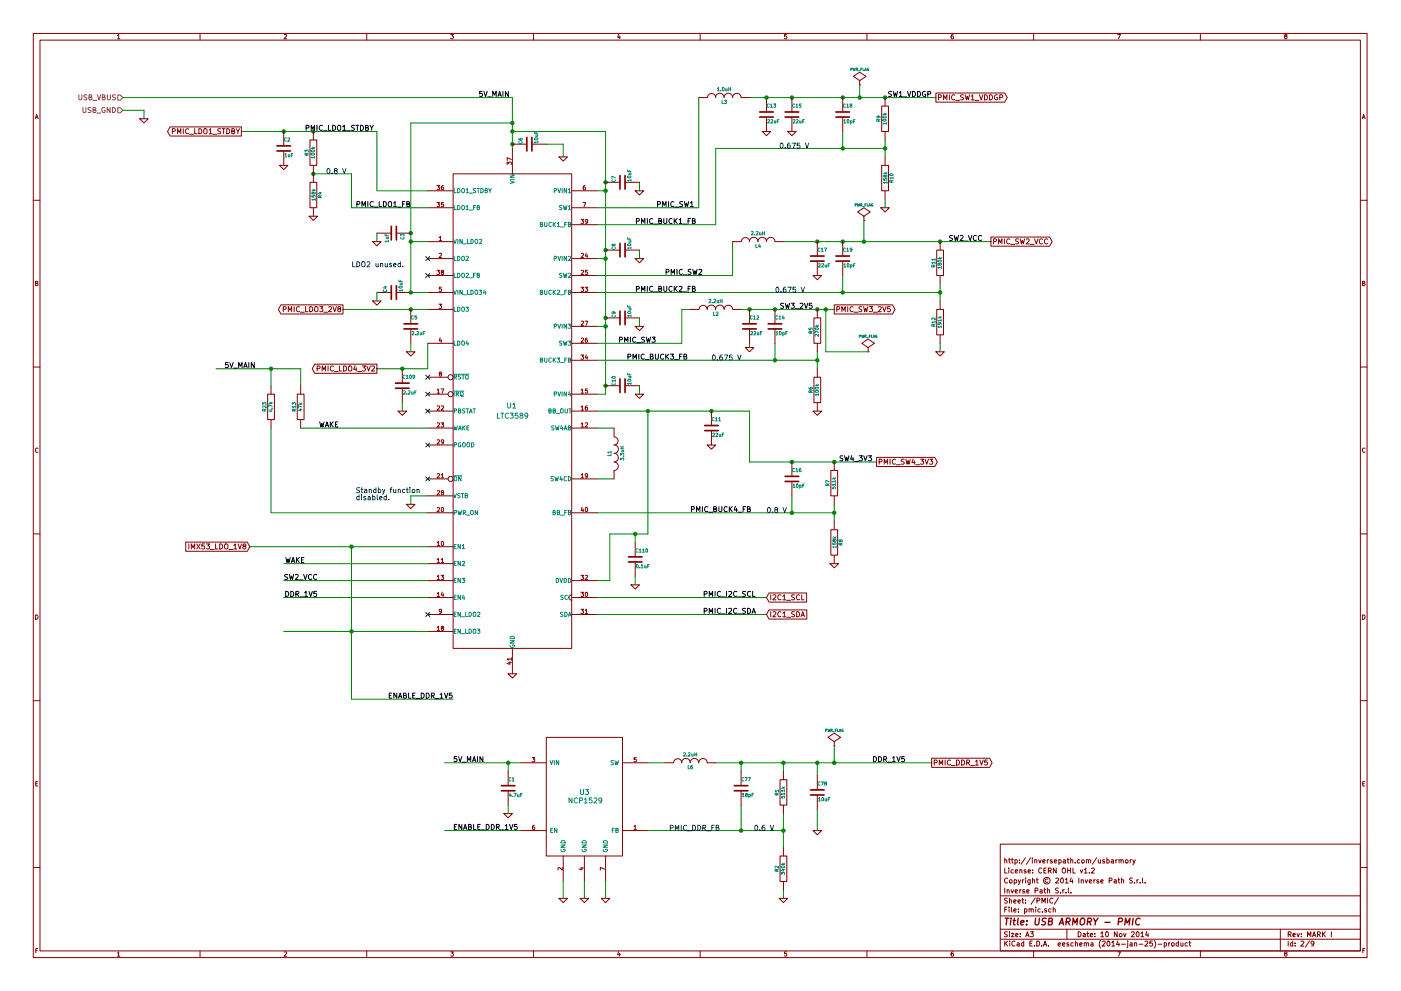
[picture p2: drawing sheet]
EESchema Schematic File Version 2
LIBS:power
LIBS:device
LIBS:transistors
LIBS:conn
LIBS:linear
LIBS:regul
LIBS:74xx
LIBS:cmos4000
LIBS:adc-dac
LIBS:memory
LIBS:xilinx
LIBS:special
LIBS:microcontrollers
LIBS:dsp
LIBS:microchip
LIBS:analog_switches
LIBS:motorola
LIBS:texas
LIBS:intel
LIBS:audio
LIBS:interface
LIBS:digital-audio
LIBS:philips
LIBS:display
LIBS:cypress
LIBS:siliconi
LIBS:opto
LIBS:atmel
LIBS:contrib
LIBS:valves
LIBS:armory
LIBS:armory-cache
EELAYER 24 0
EELAYER END
$Descr A3 16535 11693
encoding utf-8
Sheet 2 9
Title "USB ARMORY - PMIC"
Date "10 Nov 2014"
Rev "MARK I"
Comp "Inverse Path S.r.l."
Comment1 "Copyright © 2014 Inverse Path S.r.l."
Comment2 "License: CERN OHL v1.2"
Comment3 "http://inversepath.com/usbarmory"
Comment4 ""
$EndDescr
$Comp
L C C13
U 1 1
P 9050 1350
F 0 "C13" H 9050 1450 40  0000 L CNN
F 1 "22uF" H 9056 1265 40  0000 L CNN
F 2 "SM0603" H 9088 1200 30  0001 C CNN
F 3 "~" H 9050 1350 60  0000 C CNN
F 4 "X5R, 6.3V, 20%" H 9050 1350 60  0001 C CNN "Desc"
F 5 "TDK" H 9050 1350 60  0001 C CNN "Mfg"
F 6 "C1608X5R0J226M080AC" H 9050 1350 60  0001 C CNN "Mfg PN"
F 7 "Farnell" H 9050 1350 60  0001 C CNN "Supplier"
F 8 "2354099" H 9050 1350 60  0001 C CNN "Supplier PN"
	1    9050 1350
	1    0    0    -1  
$EndComp
$Comp
L R R10
U 1 1
P 10450 2100
F 0 "R10" V 10530 2100 40  0000 C CNN
F 1 "158k" V 10457 2101 40  0000 C CNN
F 2 "SM0201" V 10380 2100 30  0001 C CNN
F 3 "~" H 10450 2100 30  0000 C CNN
F 4 "Vishay Draloric" V 10450 2100 60  0001 C CNN "Mfg"
F 5 "CRCW0201158KFNED" V 10450 2100 60  0001 C CNN "Mfg PN"
F 6 "1%, 50mW" V 10450 2100 60  0001 C CNN "Desc"
F 7 "Farnell" V 10450 2100 60  0001 C CNN "Supplier"
F 8 "2140341" V 10450 2100 60  0001 C CNN "Supplier PN"
	1    10450 2100
	1    0    0    -1  
$EndComp
$Comp
L C C4
U 1 1
P 4650 3450
F 0 "C4" H 4650 3550 40  0000 L CNN
F 1 "10uF" H 4656 3365 40  0000 L CNN
F 2 "SM0603" H 4688 3300 30  0001 C CNN
F 3 "~" H 4650 3450 60  0000 C CNN
F 4 "TDK" H 4650 3450 60  0001 C CNN "Mfg"
F 5 "C1608X5R1A106K080AC" H 4650 3450 60  0001 C CNN "Mfg PN"
F 6 "X5R, 10V, 10%" H 4650 3450 60  0001 C CNN "Desc"
F 7 "Farnell" H 4650 3450 60  0001 C CNN "Supplier"
F 8 "2211164" H 4650 3450 60  0001 C CNN "Supplier PN"
	1    4650 3450
	0    -1   -1   0   
$EndComp
$Comp
L LTC3589 U1
U 1 1
P 6050 4850
F 0 "U1" H 6040 4910 60  0000 C CNN
F 1 "LTC3589" H 6050 4790 60  0000 C CNN
F 2 "ltc3589-QFN40" H 6050 5000 60  0001 C CNN
F 3 "~" H 6050 5000 60  0000 C CNN
F 4 "Linear" H 6050 4850 60  0001 C CNN "Mfg"
F 5 "LTC3589EUJ-2#PBF" H 6050 4850 60  0001 C CNN "Mfg PN"
F 6 "-" H 6050 4850 60  0001 C CNN "Desc"
F 7 "Farnell" H 6050 4850 60  0001 C CNN "Supplier"
F 8 "2097950" H 6050 4850 60  0001 C CNN "Supplier PN"
	1    6050 4850
	1    0    0    -1  
$EndComp
$Comp
L GND #PWR01
U 1 1
P 6650 1850
F 0 "#PWR01" H 6650 1850 30  0001 C CNN
F 1 "GND" H 6650 1780 30  0001 C CNN
F 2 "" H 6650 1850 60  0000 C CNN
F 3 "" H 6650 1850 60  0000 C CNN
	1    6650 1850
	1    0    0    -1  
$EndComp
$Comp
L GND #PWR02
U 1 1
P 7550 2250
F 0 "#PWR02" H 7550 2250 30  0001 C CNN
F 1 "GND" H 7550 2180 30  0001 C CNN
F 2 "" H 7550 2250 60  0000 C CNN
F 3 "" H 7550 2250 60  0000 C CNN
	1    7550 2250
	1    0    0    -1  
$EndComp
$Comp
L GND #PWR03
U 1 1
P 9050 1550
F 0 "#PWR03" H 9050 1550 30  0001 C CNN
F 1 "GND" H 9050 1480 30  0001 C CNN
F 2 "" H 9050 1550 60  0000 C CNN
F 3 "" H 9050 1550 60  0000 C CNN
	1    9050 1550
	1    0    0    -1  
$EndComp
$Comp
L GND #PWR04
U 1 1
P 9350 1550
F 0 "#PWR04" H 9350 1550 30  0001 C CNN
F 1 "GND" H 9350 1480 30  0001 C CNN
F 2 "" H 9350 1550 60  0000 C CNN
F 3 "" H 9350 1550 60  0000 C CNN
	1    9350 1550
	1    0    0    -1  
$EndComp
$Comp
L GND #PWR05
U 1 1
P 10450 2450
F 0 "#PWR05" H 10450 2450 30  0001 C CNN
F 1 "GND" H 10450 2380 30  0001 C CNN
F 2 "" H 10450 2450 60  0000 C CNN
F 3 "" H 10450 2450 60  0000 C CNN
	1    10450 2450
	1    0    0    -1  
$EndComp
$Comp
L GND #PWR06
U 1 1
P 3700 2550
F 0 "#PWR06" H 3700 2550 30  0001 C CNN
F 1 "GND" H 3700 2480 30  0001 C CNN
F 2 "" H 3700 2550 60  0000 C CNN
F 3 "" H 3700 2550 60  0000 C CNN
	1    3700 2550
	1    0    0    -1  
$EndComp
$Comp
L GND #PWR07
U 1 1
P 3350 1950
F 0 "#PWR07" H 3350 1950 30  0001 C CNN
F 1 "GND" H 3350 1880 30  0001 C CNN
F 2 "" H 3350 1950 60  0000 C CNN
F 3 "" H 3350 1950 60  0000 C CNN
	1    3350 1950
	1    0    0    -1  
$EndComp
$Comp
L GND #PWR08
U 1 1
P 4450 2850
F 0 "#PWR08" H 4450 2850 30  0001 C CNN
F 1 "GND" H 4450 2780 30  0001 C CNN
F 2 "" H 4450 2850 60  0000 C CNN
F 3 "" H 4450 2850 60  0000 C CNN
	1    4450 2850
	1    0    0    -1  
$EndComp
$Comp
L GND #PWR09
U 1 1
P 4450 3550
F 0 "#PWR09" H 4450 3550 30  0001 C CNN
F 1 "GND" H 4450 3480 30  0001 C CNN
F 2 "" H 4450 3550 60  0000 C CNN
F 3 "" H 4450 3550 60  0000 C CNN
	1    4450 3550
	1    0    0    -1  
$EndComp
$Comp
L GND #PWR010
U 1 1
P 6050 7950
F 0 "#PWR010" H 6050 7950 30  0001 C CNN
F 1 "GND" H 6050 7880 30  0001 C CNN
F 2 "" H 6050 7950 60  0000 C CNN
F 3 "" H 6050 7950 60  0000 C CNN
	1    6050 7950
	1    0    0    -1  
$EndComp
$Comp
L GND #PWR011
U 1 1
P 9850 6650
F 0 "#PWR011" H 9850 6650 30  0001 C CNN
F 1 "GND" H 9850 6580 30  0001 C CNN
F 2 "" H 9850 6650 60  0000 C CNN
F 3 "" H 9850 6650 60  0000 C CNN
	1    9850 6650
	1    0    0    -1  
$EndComp
$Comp
L GND #PWR012
U 1 1
P 8400 5250
F 0 "#PWR012" H 8400 5250 30  0001 C CNN
F 1 "GND" H 8400 5180 30  0001 C CNN
F 2 "" H 8400 5250 60  0000 C CNN
F 3 "" H 8400 5250 60  0000 C CNN
	1    8400 5250
	1    0    0    -1  
$EndComp
$Comp
L GND #PWR013
U 1 1
P 7550 4650
F 0 "#PWR013" H 7550 4650 30  0001 C CNN
F 1 "GND" H 7550 4580 30  0001 C CNN
F 2 "" H 7550 4650 60  0000 C CNN
F 3 "" H 7550 4650 60  0000 C CNN
	1    7550 4650
	1    0    0    -1  
$EndComp
$Comp
L GND #PWR014
U 1 1
P 9650 4850
F 0 "#PWR014" H 9650 4850 30  0001 C CNN
F 1 "GND" H 9650 4780 30  0001 C CNN
F 2 "" H 9650 4850 60  0000 C CNN
F 3 "" H 9650 4850 60  0000 C CNN
	1    9650 4850
	1    0    0    -1  
$EndComp
$Comp
L GND #PWR015
U 1 1
P 11100 4150
F 0 "#PWR015" H 11100 4150 30  0001 C CNN
F 1 "GND" H 11100 4080 30  0001 C CNN
F 2 "" H 11100 4150 60  0000 C CNN
F 3 "" H 11100 4150 60  0000 C CNN
	1    11100 4150
	1    0    0    -1  
$EndComp
$Comp
L GND #PWR016
U 1 1
P 8850 4100
F 0 "#PWR016" H 8850 4100 30  0001 C CNN
F 1 "GND" H 8850 4030 30  0001 C CNN
F 2 "" H 8850 4100 60  0000 C CNN
F 3 "" H 8850 4100 60  0000 C CNN
	1    8850 4100
	1    0    0    -1  
$EndComp
$Comp
L GND #PWR017
U 1 1
P 9650 3250
F 0 "#PWR017" H 9650 3250 30  0001 C CNN
F 1 "GND" H 9650 3180 30  0001 C CNN
F 2 "" H 9650 3250 60  0000 C CNN
F 3 "" H 9650 3250 60  0000 C CNN
	1    9650 3250
	1    0    0    -1  
$EndComp
$Comp
L GND #PWR018
U 1 1
P 7550 3050
F 0 "#PWR018" H 7550 3050 30  0001 C CNN
F 1 "GND" H 7550 2980 30  0001 C CNN
F 2 "" H 7550 3050 60  0000 C CNN
F 3 "" H 7550 3050 60  0000 C CNN
	1    7550 3050
	1    0    0    -1  
$EndComp
$Comp
L GND #PWR019
U 1 1
P 7550 3850
F 0 "#PWR019" H 7550 3850 30  0001 C CNN
F 1 "GND" H 7550 3780 30  0001 C CNN
F 2 "" H 7550 3850 60  0000 C CNN
F 3 "" H 7550 3850 60  0000 C CNN
	1    7550 3850
	1    0    0    -1  
$EndComp
$Comp
L GND #PWR020
U 1 1
P 4850 4150
F 0 "#PWR020" H 4850 4150 30  0001 C CNN
F 1 "GND" H 4850 4080 30  0001 C CNN
F 2 "" H 4850 4150 60  0000 C CNN
F 3 "" H 4850 4150 60  0000 C CNN
	1    4850 4150
	1    0    0    -1  
$EndComp
Wire Wire Line
	8850 1150 11050 1150
Connection ~ 9050 1150
Connection ~ 9350 1150
Connection ~ 9950 1150
Wire Wire Line
	10450 1650 10450 1850
Connection ~ 10450 1750
Wire Wire Line
	9950 1550 9950 1750
Connection ~ 9950 1750
Wire Wire Line
	7550 2150 7550 2250
Wire Wire Line
	7150 2250 7050 2250
Wire Wire Line
	7550 2950 7550 3050
Wire Wire Line
	7550 3750 7550 3850
Wire Wire Line
	8250 2450 7050 2450
Wire Wire Line
	8250 1150 8250 2450
Connection ~ 7150 2250
Connection ~ 9950 2850
Wire Wire Line
	9950 3250 9950 3450
Connection ~ 9950 3450
Connection ~ 9650 2850
Wire Wire Line
	9250 2850 11700 2850
Wire Wire Line
	7050 3450 11100 3450
Wire Wire Line
	7050 3250 8650 3250
Connection ~ 9150 3650
Wire Wire Line
	9150 4050 9150 4250
Connection ~ 9150 4250
Connection ~ 8850 3650
Wire Wire Line
	9650 4150 9650 4350
Connection ~ 9650 4250
Wire Wire Line
	7050 4250 9650 4250
Wire Wire Line
	7050 4050 8050 4050
Wire Wire Line
	8050 4050 8050 3650
Wire Wire Line
	7550 4550 7550 4650
Wire Wire Line
	7150 4650 7050 4650
Connection ~ 9350 5450
Wire Wire Line
	9350 5850 9350 6050
Connection ~ 9350 6050
Wire Wire Line
	9850 5950 9850 6150
Connection ~ 9850 6050
Wire Wire Line
	8850 5450 10350 5450
Wire Wire Line
	7050 6050 9850 6050
Wire Wire Line
	7050 4850 8850 4850
Wire Wire Line
	8850 4850 8850 5450
Connection ~ 8400 4850
Connection ~ 10450 1150
Wire Wire Line
	3700 2050 4150 2050
Wire Wire Line
	4150 2050 4150 2450
Wire Wire Line
	4150 2450 5050 2450
Connection ~ 3700 2050
Wire Wire Line
	2850 1550 4450 1550
Wire Wire Line
	4450 1550 4450 2250
Wire Wire Line
	4450 2250 5050 2250
Connection ~ 3700 1550
Connection ~ 3350 1550
Wire Wire Line
	4450 2750 4450 2850
Wire Wire Line
	4450 3450 4450 3550
Wire Wire Line
	4850 3450 5050 3450
Wire Wire Line
	4050 3650 5050 3650
Wire Wire Line
	7050 2650 8450 2650
Wire Wire Line
	8450 2650 8450 1750
Wire Wire Line
	8450 1750 10450 1750
Wire Wire Line
	10450 2350 10450 2450
Connection ~ 11100 2850
Wire Wire Line
	11100 4050 11100 4150
Connection ~ 9650 3650
Connection ~ 9850 5450
Connection ~ 4850 3650
Wire Wire Line
	4850 1450 4850 3450
Connection ~ 4850 3450
Wire Wire Line
	3550 5050 5050 5050
Wire Wire Line
	3550 4350 3550 4550
Connection ~ 7150 2150
Connection ~ 7150 2950
Connection ~ 7150 3750
Connection ~ 7150 4550
Wire Wire Line
	4850 1450 6050 1450
Connection ~ 6050 1450
Wire Wire Line
	6050 1550 7150 1550
Connection ~ 6050 1550
Connection ~ 4850 2750
Wire Wire Line
	5050 4050 5050 4350
Wire Wire Line
	5050 4350 4450 4350
Connection ~ 6050 1700
Wire Wire Line
	8850 4050 8850 4100
Wire Wire Line
	7150 1550 7150 4650
Wire Wire Line
	7050 3850 7150 3850
Connection ~ 7150 3850
Wire Wire Line
	6450 1700 6650 1700
Wire Wire Line
	6650 1700 6650 1850
Wire Wire Line
	6050 1150 6050 1750
Wire Wire Line
	4850 2850 5050 2850
Connection ~ 4850 2850
Connection ~ 7150 3050
Wire Wire Line
	7050 3050 7150 3050
Wire Wire Line
	8050 3650 8150 3650
Wire Wire Line
	8750 3650 9850 3650
Text Label 5650 1150 0    60   ~ 0
5V_MAIN
Wire Wire Line
	2550 4350 3550 4350
Text Label 2650 4350 0    60   ~ 0
5V_MAIN
Wire Wire Line
	7050 5050 7250 5050
Wire Wire Line
	7050 5650 7250 5650
NoConn ~ 5050 4850
$Comp
L GND #PWR021
U 1 1
P 4850 5950
F 0 "#PWR021" H 4850 5950 30  0001 C CNN
F 1 "GND" H 4850 5880 30  0001 C CNN
F 2 "" H 4850 5950 60  0000 C CNN
F 3 "" H 4850 5950 60  0000 C CNN
	1    4850 5950
	1    0    0    -1  
$EndComp
Wire Wire Line
	5050 5850 4850 5850
Wire Wire Line
	4850 5850 4850 5950
NoConn ~ 5050 4650
NoConn ~ 5050 4450
NoConn ~ 5050 5250
Text Label 11600 2850 2    60   ~ 0
SW2_VCC
Text Label 11000 1150 2    60   ~ 0
SW1_VDDGP
Text Label 10300 5450 2    60   ~ 0
SW4_3V3
Text Label 9600 3650 2    60   ~ 0
SW3_2V5
Wire Wire Line
	2950 6450 5050 6450
Wire Wire Line
	3350 6650 5050 6650
Wire Wire Line
	3350 6850 5050 6850
Wire Wire Line
	3350 7050 5050 7050
Wire Wire Line
	3350 7450 5050 7450
Text Label 4000 5050 2    60   ~ 0
WAKE
Text Label 3600 6650 2    60   ~ 0
WAKE
Text Label 3750 6850 2    60   ~ 0
SW2_VCC
Connection ~ 4150 6450
Wire Wire Line
	4150 8250 5350 8250
Text Label 5350 8250 2    60   ~ 0
ENABLE_DDR_1V5
Text Label 3750 7050 2    60   ~ 0
DDR_1V5
Text GLabel 11050 1150 2    60   Output ~ 0
PMIC_SW1_VDDGP
Text GLabel 11700 2850 2    60   Output ~ 0
PMIC_SW2_VCC
Text GLabel 10350 5450 2    60   Output ~ 0
PMIC_SW4_3V3
Text GLabel 9850 3650 2    60   Output ~ 0
PMIC_SW3_2V5
Text GLabel 4050 3650 0    60   Output ~ 0
PMIC_LDO3_2V8
Text GLabel 4450 4350 0    60   Output ~ 0
PMIC_LDO4_3V2
Text GLabel 2850 1550 0    60   Output ~ 0
PMIC_LDO1_STDBY
Text GLabel 2950 6450 0    60   Input ~ 0
IMX53_LDO_1V8
$Comp
L INDUCTOR L3
U 1 1
P 8550 1150
F 0 "L3" V 8500 1150 40  0000 C CNN
F 1 "1.0uH" V 8650 1150 40  0000 C CNN
F 2 "VLS252012ET" H 8550 1150 60  0001 C CNN
F 3 "~" H 8550 1150 60  0000 C CNN
F 4 "TDK" V 8550 1150 60  0001 C CNN "Mfg"
F 5 "VLS252012ET-1R0N" V 8550 1150 60  0001 C CNN "Mfg PN"
F 6 "30%, 2.45A, 0.087 Ohm" V 8550 1150 60  0001 C CNN "Desc"
F 7 "Farnell" V 8550 1150 60  0001 C CNN "Supplier"
F 8 "2364643" V 8550 1150 60  0001 C CNN "Supplier PN"
	1    8550 1150
	0    -1   -1   0   
$EndComp
$Comp
L C C6
U 1 1
P 6250 1700
F 0 "C6" H 6250 1800 40  0000 L CNN
F 1 "10uF" H 6256 1615 40  0000 L CNN
F 2 "SM0603" H 6288 1550 30  0001 C CNN
F 3 "~" H 6250 1700 60  0000 C CNN
F 4 "TDK" H 6250 1700 60  0001 C CNN "Mfg"
F 5 "C1608X5R1A106K080AC" H 6250 1700 60  0001 C CNN "Mfg PN"
F 6 "X5R, 10V, 10%" H 6250 1700 60  0001 C CNN "Desc"
F 7 "Farnell" H 6250 1700 60  0001 C CNN "Supplier"
F 8 "2211164" H 6250 1700 60  0001 C CNN "Supplier PN"
	1    6250 1700
	0    -1   -1   0   
$EndComp
$Comp
L C C7
U 1 1
P 7350 2150
F 0 "C7" H 7350 2250 40  0000 L CNN
F 1 "10uF" H 7356 2065 40  0000 L CNN
F 2 "SM0603" H 7388 2000 30  0001 C CNN
F 3 "~" H 7350 2150 60  0000 C CNN
F 4 "TDK" H 7350 2150 60  0001 C CNN "Mfg"
F 5 "C1608X5R1A106K080AC" H 7350 2150 60  0001 C CNN "Mfg PN"
F 6 "X5R, 10V, 10%" H 7350 2150 60  0001 C CNN "Desc"
F 7 "Farnell" H 7350 2150 60  0001 C CNN "Supplier"
F 8 "2211164" H 7350 2150 60  0001 C CNN "Supplier PN"
	1    7350 2150
	0    -1   -1   0   
$EndComp
$Comp
L C C8
U 1 1
P 7350 2950
F 0 "C8" H 7350 3050 40  0000 L CNN
F 1 "10uF" H 7356 2865 40  0000 L CNN
F 2 "SM0603" H 7388 2800 30  0001 C CNN
F 3 "~" H 7350 2950 60  0000 C CNN
F 4 "TDK" H 7350 2950 60  0001 C CNN "Mfg"
F 5 "C1608X5R1A106K080AC" H 7350 2950 60  0001 C CNN "Mfg PN"
F 6 "X5R, 10V, 10%" H 7350 2950 60  0001 C CNN "Desc"
F 7 "Farnell" H 7350 2950 60  0001 C CNN "Supplier"
F 8 "2211164" H 7350 2950 60  0001 C CNN "Supplier PN"
	1    7350 2950
	0    -1   -1   0   
$EndComp
$Comp
L C C10
U 1 1
P 7350 4550
F 0 "C10" H 7350 4650 40  0000 L CNN
F 1 "10uF" H 7356 4465 40  0000 L CNN
F 2 "SM0603" H 7388 4400 30  0001 C CNN
F 3 "~" H 7350 4550 60  0000 C CNN
F 4 "TDK" H 7350 4550 60  0001 C CNN "Mfg"
F 5 "C1608X5R1A106K080AC" H 7350 4550 60  0001 C CNN "Mfg PN"
F 6 "X5R, 10V, 10%" H 7350 4550 60  0001 C CNN "Desc"
F 7 "Farnell" H 7350 4550 60  0001 C CNN "Supplier"
F 8 "2211164" H 7350 4550 60  0001 C CNN "Supplier PN"
	1    7350 4550
	0    -1   -1   0   
$EndComp
$Comp
L C C9
U 1 1
P 7350 3750
F 0 "C9" H 7350 3850 40  0000 L CNN
F 1 "10uF" H 7356 3665 40  0000 L CNN
F 2 "SM0603" H 7388 3600 30  0001 C CNN
F 3 "~" H 7350 3750 60  0000 C CNN
F 4 "TDK" H 7350 3750 60  0001 C CNN "Mfg"
F 5 "C1608X5R1A106K080AC" H 7350 3750 60  0001 C CNN "Mfg PN"
F 6 "X5R, 10V, 10%" H 7350 3750 60  0001 C CNN "Desc"
F 7 "Farnell" H 7350 3750 60  0001 C CNN "Supplier"
F 8 "2211164" H 7350 3750 60  0001 C CNN "Supplier PN"
	1    7350 3750
	0    -1   -1   0   
$EndComp
$Comp
L C C15
U 1 1
P 9350 1350
F 0 "C15" H 9350 1450 40  0000 L CNN
F 1 "22uF" H 9356 1265 40  0000 L CNN
F 2 "SM0603" H 9388 1200 30  0001 C CNN
F 3 "~" H 9350 1350 60  0000 C CNN
F 4 "X5R, 6.3V, 20%" H 9350 1350 60  0001 C CNN "Desc"
F 5 "TDK" H 9350 1350 60  0001 C CNN "Mfg"
F 6 "C1608X5R0J226M080AC" H 9350 1350 60  0001 C CNN "Mfg PN"
F 7 "Farnell" H 9350 1350 60  0001 C CNN "Supplier"
F 8 "2354099" H 9350 1350 60  0001 C CNN "Supplier PN"
	1    9350 1350
	1    0    0    -1  
$EndComp
$Comp
L C C17
U 1 1
P 9650 3050
F 0 "C17" H 9650 3150 40  0000 L CNN
F 1 "22uF" H 9656 2965 40  0000 L CNN
F 2 "SM0603" H 9688 2900 30  0001 C CNN
F 3 "~" H 9650 3050 60  0000 C CNN
F 4 "X5R, 6.3V, 20%" H 9650 3050 60  0001 C CNN "Desc"
F 5 "TDK" H 9650 3050 60  0001 C CNN "Mfg"
F 6 "C1608X5R0J226M080AC" H 9650 3050 60  0001 C CNN "Mfg PN"
F 7 "Farnell" H 9650 3050 60  0001 C CNN "Supplier"
F 8 "2354099" H 9650 3050 60  0001 C CNN "Supplier PN"
	1    9650 3050
	1    0    0    -1  
$EndComp
$Comp
L C C12
U 1 1
P 8850 3850
F 0 "C12" H 8850 3950 40  0000 L CNN
F 1 "22uF" H 8856 3765 40  0000 L CNN
F 2 "SM0603" H 8888 3700 30  0001 C CNN
F 3 "~" H 8850 3850 60  0000 C CNN
F 4 "X5R, 6.3V, 20%" H 8850 3850 60  0001 C CNN "Desc"
F 5 "TDK" H 8850 3850 60  0001 C CNN "Mfg"
F 6 "C1608X5R0J226M080AC" H 8850 3850 60  0001 C CNN "Mfg PN"
F 7 "Farnell" H 8850 3850 60  0001 C CNN "Supplier"
F 8 "2354099" H 8850 3850 60  0001 C CNN "Supplier PN"
	1    8850 3850
	1    0    0    -1  
$EndComp
$Comp
L C C11
U 1 1
P 8400 5050
F 0 "C11" H 8400 5150 40  0000 L CNN
F 1 "22uF" H 8406 4965 40  0000 L CNN
F 2 "SM0603" H 8438 4900 30  0001 C CNN
F 3 "~" H 8400 5050 60  0000 C CNN
F 4 "X5R, 6.3V, 20%" H 8400 5050 60  0001 C CNN "Desc"
F 5 "TDK" H 8400 5050 60  0001 C CNN "Mfg"
F 6 "C1608X5R0J226M080AC" H 8400 5050 60  0001 C CNN "Mfg PN"
F 7 "Farnell" H 8400 5050 60  0001 C CNN "Supplier"
F 8 "2354099" H 8400 5050 60  0001 C CNN "Supplier PN"
	1    8400 5050
	1    0    0    -1  
$EndComp
$Comp
L C C16
U 1 1
P 9350 5650
F 0 "C16" H 9350 5750 40  0000 L CNN
F 1 "10pF" H 9356 5565 40  0000 L CNN
F 2 "SM0402" H 9388 5500 30  0001 C CNN
F 3 "~" H 9350 5650 60  0000 C CNN
F 4 "AVX" H 9350 5650 60  0001 C CNN "Mfg"
F 5 "04025U100JAT2A" H 9350 5650 60  0001 C CNN "Mfg PN"
F 6 "C0G, 50V, 5%" H 9350 5650 60  0001 C CNN "Desc"
F 7 "Farnell" H 9350 5650 60  0001 C CNN "Supplier"
F 8 "2332535" H 9350 5650 60  0001 C CNN "Supplier PN"
	1    9350 5650
	1    0    0    -1  
$EndComp
$Comp
L R R9
U 1 1
P 10450 1400
F 0 "R9" V 10530 1400 40  0000 C CNN
F 1 "100k" V 10457 1401 40  0000 C CNN
F 2 "SM0201" V 10380 1400 30  0001 C CNN
F 3 "~" H 10450 1400 30  0000 C CNN
F 4 "Vishay Draloric" V 10450 1400 60  0001 C CNN "Mfg"
F 5 "CRCW0201100KFNED" V 10450 1400 60  0001 C CNN "Mfg PN"
F 6 "1%, 50mW" V 10450 1400 60  0001 C CNN "Desc"
F 7 "Farnell" V 10450 1400 60  0001 C CNN "Supplier"
F 8 "2140319" V 10450 1400 60  0001 C CNN "Supplier PN"
	1    10450 1400
	-1   0    0    1   
$EndComp
$Comp
L R R11
U 1 1
P 11100 3100
F 0 "R11" V 11180 3100 40  0000 C CNN
F 1 "180k" V 11107 3101 40  0000 C CNN
F 2 "SM0201" V 11030 3100 30  0001 C CNN
F 3 "~" H 11100 3100 30  0000 C CNN
F 4 "Vishay Draloric" V 11100 3100 60  0001 C CNN "Mfg"
F 5 "CRCW0201180KFNED" V 11100 3100 60  0001 C CNN "Mfg PN"
F 6 "1%, 50mW" V 11100 3100 60  0001 C CNN "Desc"
F 7 "Farnell" V 11100 3100 60  0001 C CNN "Supplier"
F 8 "2140349" V 11100 3100 60  0001 C CNN "Supplier PN"
	1    11100 3100
	-1   0    0    1   
$EndComp
$Comp
L R R7
U 1 1
P 9850 5700
F 0 "R7" V 9930 5700 40  0000 C CNN
F 1 "511k" V 9857 5701 40  0000 C CNN
F 2 "SM0201" V 9780 5700 30  0001 C CNN
F 3 "~" H 9850 5700 30  0000 C CNN
F 4 "Vishay Draloric" V 9850 5700 60  0001 C CNN "Mfg"
F 5 "CRCW0201511KFNED" V 9850 5700 60  0001 C CNN "Mfg PN"
F 6 "1%, 50mW" V 9850 5700 60  0001 C CNN "Desc"
F 7 "Farnell" V 9850 5700 60  0001 C CNN "Supplier"
F 8 "2140409" V 9850 5700 60  0001 C CNN "Supplier PN"
	1    9850 5700
	-1   0    0    1   
$EndComp
$Comp
L R R12
U 1 1
P 11100 3800
F 0 "R12" V 11180 3800 40  0000 C CNN
F 1 "191k" V 11107 3801 40  0000 C CNN
F 2 "SM0201" V 11030 3800 30  0001 C CNN
F 3 "~" H 11100 3800 30  0000 C CNN
F 4 "Vishay Draloric" V 11100 3800 60  0001 C CNN "Mfg"
F 5 "CRCW0201191KFNED" V 11100 3800 60  0001 C CNN "Mfg PN"
F 6 "1%, 50mW" V 11100 3800 60  0001 C CNN "Desc"
F 7 "Farnell" V 11100 3800 60  0001 C CNN "Supplier"
F 8 "2140352" V 11100 3800 60  0001 C CNN "Supplier PN"
	1    11100 3800
	-1   0    0    1   
$EndComp
$Comp
L R R5
U 1 1
P 9650 3900
F 0 "R5" V 9730 3900 40  0000 C CNN
F 1 "270k" V 9657 3901 40  0000 C CNN
F 2 "SM0201" V 9580 3900 30  0001 C CNN
F 3 "~" H 9650 3900 30  0000 C CNN
F 4 "Vishay Draloric" V 9650 3900 60  0001 C CNN "Mfg"
F 5 "CRCW0201270KFNED" V 9650 3900 60  0001 C CNN "Mfg PN"
F 6 "1%, 50mW" V 9650 3900 60  0001 C CNN "Desc"
F 7 "Farnell" V 9650 3900 60  0001 C CNN "Supplier"
F 8 "2140371" V 9650 3900 60  0001 C CNN "Supplier PN"
	1    9650 3900
	-1   0    0    1   
$EndComp
$Comp
L R R6
U 1 1
P 9650 4600
F 0 "R6" V 9730 4600 40  0000 C CNN
F 1 "100k" V 9657 4601 40  0000 C CNN
F 2 "SM0201" V 9580 4600 30  0001 C CNN
F 3 "~" H 9650 4600 30  0000 C CNN
F 4 "Vishay Draloric" V 9650 4600 60  0001 C CNN "Mfg"
F 5 "CRCW0201100KFNED" V 9650 4600 60  0001 C CNN "Mfg PN"
F 6 "1%, 50mW" V 9650 4600 60  0001 C CNN "Desc"
F 7 "Farnell" V 9650 4600 60  0001 C CNN "Supplier"
F 8 "2140319" V 9650 4600 60  0001 C CNN "Supplier PN"
	1    9650 4600
	-1   0    0    1   
$EndComp
$Comp
L R R8
U 1 1
P 9850 6400
F 0 "R8" V 9930 6400 40  0000 C CNN
F 1 "158k" V 9857 6401 40  0000 C CNN
F 2 "SM0201" V 9780 6400 30  0001 C CNN
F 3 "~" H 9850 6400 30  0000 C CNN
F 4 "Vishay Draloric" V 9850 6400 60  0001 C CNN "Mfg"
F 5 "CRCW0201158KFNED" V 9850 6400 60  0001 C CNN "Mfg PN"
F 6 "1%, 50mW" V 9850 6400 60  0001 C CNN "Desc"
F 7 "Farnell" V 9850 6400 60  0001 C CNN "Supplier"
F 8 "2140341" V 9850 6400 60  0001 C CNN "Supplier PN"
	1    9850 6400
	1    0    0    -1  
$EndComp
$Comp
L C C14
U 1 1
P 9150 3850
F 0 "C14" H 9150 3950 40  0000 L CNN
F 1 "10pF" H 9156 3765 40  0000 L CNN
F 2 "SM0402" H 9188 3700 30  0001 C CNN
F 3 "~" H 9150 3850 60  0000 C CNN
F 4 "AVX" H 9150 3850 60  0001 C CNN "Mfg"
F 5 "04025U100JAT2A" H 9150 3850 60  0001 C CNN "Mfg PN"
F 6 "C0G, 50V, 5%" H 9150 3850 60  0001 C CNN "Desc"
F 7 "Farnell" H 9150 3850 60  0001 C CNN "Supplier"
F 8 "2332535" H 9150 3850 60  0001 C CNN "Supplier PN"
	1    9150 3850
	1    0    0    -1  
$EndComp
$Comp
L C C19
U 1 1
P 9950 3050
F 0 "C19" H 9950 3150 40  0000 L CNN
F 1 "10pF" H 9956 2965 40  0000 L CNN
F 2 "SM0402" H 9988 2900 30  0001 C CNN
F 3 "~" H 9950 3050 60  0000 C CNN
F 4 "AVX" H 9950 3050 60  0001 C CNN "Mfg"
F 5 "04025U100JAT2A" H 9950 3050 60  0001 C CNN "Mfg PN"
F 6 "C0G, 50V, 5%" H 9950 3050 60  0001 C CNN "Desc"
F 7 "Farnell" H 9950 3050 60  0001 C CNN "Supplier"
F 8 "2332535" H 9950 3050 60  0001 C CNN "Supplier PN"
	1    9950 3050
	1    0    0    -1  
$EndComp
$Comp
L C C18
U 1 1
P 9950 1350
F 0 "C18" H 9950 1450 40  0000 L CNN
F 1 "10pF" H 9956 1265 40  0000 L CNN
F 2 "SM0402" H 9988 1200 30  0001 C CNN
F 3 "~" H 9950 1350 60  0000 C CNN
F 4 "AVX" H 9950 1350 60  0001 C CNN "Mfg"
F 5 "04025U100JAT2A" H 9950 1350 60  0001 C CNN "Mfg PN"
F 6 "C0G, 50V, 5%" H 9950 1350 60  0001 C CNN "Desc"
F 7 "Farnell" H 9950 1350 60  0001 C CNN "Supplier"
F 8 "2332535" H 9950 1350 60  0001 C CNN "Supplier PN"
	1    9950 1350
	1    0    0    -1  
$EndComp
$Comp
L R R3
U 1 1
P 3700 1800
F 0 "R3" V 3780 1800 40  0000 C CNN
F 1 "100k" V 3707 1801 40  0000 C CNN
F 2 "SM0201" V 3630 1800 30  0001 C CNN
F 3 "~" H 3700 1800 30  0000 C CNN
F 4 "Vishay Draloric" V 3700 1800 60  0001 C CNN "Mfg"
F 5 "CRCW0201100KFNED" V 3700 1800 60  0001 C CNN "Mfg PN"
F 6 "1%, 50mW" V 3700 1800 60  0001 C CNN "Desc"
F 7 "Farnell" V 3700 1800 60  0001 C CNN "Supplier"
F 8 "2140319" V 3700 1800 60  0001 C CNN "Supplier PN"
	1    3700 1800
	-1   0    0    1   
$EndComp
$Comp
L R R4
U 1 1
P 3700 2300
F 0 "R4" V 3780 2300 40  0000 C CNN
F 1 "158k" V 3707 2301 40  0000 C CNN
F 2 "SM0201" V 3630 2300 30  0001 C CNN
F 3 "~" H 3700 2300 30  0000 C CNN
F 4 "Vishay Draloric" V 3700 2300 60  0001 C CNN "Mfg"
F 5 "CRCW0201158KFNED" V 3700 2300 60  0001 C CNN "Mfg PN"
F 6 "1%, 50mW" V 3700 2300 60  0001 C CNN "Desc"
F 7 "Farnell" V 3700 2300 60  0001 C CNN "Supplier"
F 8 "2140341" V 3700 2300 60  0001 C CNN "Supplier PN"
	1    3700 2300
	1    0    0    -1  
$EndComp
$Comp
L R R13
U 1 1
P 3550 4800
F 0 "R13" V 3630 4800 40  0000 C CNN
F 1 "47k" V 3557 4801 40  0000 C CNN
F 2 "SM0201" V 3480 4800 30  0001 C CNN
F 3 "~" H 3550 4800 30  0000 C CNN
F 4 "Vishay Draloric" V 3550 4800 60  0001 C CNN "Mfg"
F 5 "CRCW020147K0FNED" V 3550 4800 60  0001 C CNN "Mfg PN"
F 6 "1%, 50mW" V 3550 4800 60  0001 C CNN "Desc"
F 7 "Farnell" V 3550 4800 60  0001 C CNN "Supplier"
F 8 "2140277" V 3550 4800 60  0001 C CNN "Supplier PN"
	1    3550 4800
	-1   0    0    1   
$EndComp
$Comp
L C C2
U 1 1
P 3350 1750
F 0 "C2" H 3350 1850 40  0000 L CNN
F 1 "1uF" H 3356 1665 40  0000 L CNN
F 2 "SM0201" H 3388 1600 30  0001 C CNN
F 3 "~" H 3350 1750 60  0000 C CNN
F 4 "X5R, 6.3V, 20%" H 3350 1750 60  0001 C CNN "Desc"
F 5 "TDK" H 3350 1750 60  0001 C CNN "Mfg"
F 6 "C0603X5R0J105M030BC" H 3350 1750 60  0001 C CNN "Mfg PN"
F 7 "Farnell" H 3350 1750 60  0001 C CNN "Supplier"
F 8 "2354043" H 3350 1750 60  0001 C CNN "Supplier PN"
	1    3350 1750
	1    0    0    -1  
$EndComp
$Comp
L C C5
U 1 1
P 4850 3850
F 0 "C5" H 4850 3950 40  0000 L CNN
F 1 "2.2uF" H 4856 3765 40  0000 L CNN
F 2 "SM0402" H 4888 3700 30  0001 C CNN
F 3 "~" H 4850 3850 60  0000 C CNN
F 4 "X5R, 6.3V, 10%" H 4850 3850 60  0001 C CNN "Desc"
F 5 "TDK" H 4850 3850 60  0001 C CNN "Mfg"
F 6 "C1005X5R0J225K050BC" H 4850 3850 60  0001 C CNN "Mfg PN"
F 7 "Farnell" H 4850 3850 60  0001 C CNN "Supplier"
F 8 "2346873" H 4850 3850 60  0001 C CNN "Supplier PN"
	1    4850 3850
	1    0    0    -1  
$EndComp
$Comp
L C C3
U 1 1
P 4650 2750
F 0 "C3" H 4650 2850 40  0000 L CNN
F 1 "1uF" H 4656 2665 40  0000 L CNN
F 2 "SM0201" H 4688 2600 30  0001 C CNN
F 3 "~" H 4650 2750 60  0000 C CNN
F 4 "X5R, 6.3V, 20%" H 4650 2750 60  0001 C CNN "Desc"
F 5 "TDK" H 4650 2750 60  0001 C CNN "Mfg"
F 6 "C0603X5R0J105M030BC" H 4650 2750 60  0001 C CNN "Mfg PN"
F 7 "Farnell" H 4650 2750 60  0001 C CNN "Supplier"
F 8 "2354043" H 4650 2750 60  0001 C CNN "Supplier PN"
	1    4650 2750
	0    1    1    0   
$EndComp
Wire Wire Line
	3200 6050 5050 6050
NoConn ~ 5050 5650
Text Label 7750 2450 0    60   ~ 0
PMIC_SW1
Text Label 7500 2650 0    60   ~ 0
PMIC_BUCK1_FB
Text Label 7850 3250 0    60   ~ 0
PMIC_SW2
Text Label 7500 3450 0    60   ~ 0
PMIC_BUCK2_FB
Text Label 7300 4050 0    60   ~ 0
PMIC_SW3
Text Label 7400 4250 0    60   ~ 0
PMIC_BUCK3_FB
Text Label 4200 2450 0    60   ~ 0
PMIC_LDO1_FB
Text Label 3600 1550 0    60   ~ 0
PMIC_LDO1_STDBY
Text HLabel 1450 1150 0    60   Input ~ 0
USB_VBUS
Text HLabel 1450 1300 0    60   Input ~ 0
USB_GND
$Comp
L GND #PWR022
U 1 1
P 1700 1400
F 0 "#PWR022" H 1700 1400 30  0001 C CNN
F 1 "GND" H 1700 1330 30  0001 C CNN
F 2 "" H 1700 1400 60  0000 C CNN
F 3 "" H 1700 1400 60  0000 C CNN
	1    1700 1400
	1    0    0    -1  
$EndComp
Wire Wire Line
	1450 1300 1700 1300
Wire Wire Line
	1700 1300 1700 1400
Wire Wire Line
	1450 1150 6050 1150
Wire Wire Line
	11100 3350 11100 3550
Connection ~ 11100 3450
Wire Wire Line
	4150 6450 4150 8250
Connection ~ 4150 7450
Text Label 8150 6050 0    60   ~ 0
PMIC_BUCK4_FB
$Comp
L R R23
U 1 1
P 3200 4800
F 0 "R23" V 3280 4800 40  0000 C CNN
F 1 "4.7k" V 3207 4801 40  0000 C CNN
F 2 "SM0201" V 3130 4800 30  0001 C CNN
F 3 "~" H 3200 4800 30  0000 C CNN
F 4 "Vishay Draloric" V 3200 4800 60  0001 C CNN "Mfg"
F 5 "CRCW02014K70FNED" V 3200 4800 60  0001 C CNN "Mfg PN"
F 6 "1%, 50mW" V 3200 4800 60  0001 C CNN "Desc"
F 7 "Farnell" V 3200 4800 60  0001 C CNN "Supplier"
F 8 "2140150" V 3200 4800 60  0001 C CNN "Supplier PN"
	1    3200 4800
	-1   0    0    1   
$EndComp
Wire Wire Line
	3200 4550 3200 4350
Connection ~ 3200 4350
Wire Wire Line
	3200 5050 3200 6050
Text Notes 4200 5900 0    60   ~ 0
Standby function\ndisabled.
Wire Wire Line
	7050 7050 9050 7050
Wire Wire Line
	7050 7250 9050 7250
Text Label 8300 7050 0    60   ~ 0
PMIC_I2C_SCL
Text Label 8300 7250 0    60   ~ 0
PMIC_I2C_SDA
Text GLabel 9050 7050 2    60   Input ~ 0
I2C1_SCL
Text GLabel 9050 7250 2    60   Input ~ 0
I2C1_SDA
Text Notes 3850 2050 0    60   ~ 0
0.8 V
$Comp
L C C109
U 1 1
P 4750 4550
F 0 "C109" H 4750 4650 40  0000 L CNN
F 1 "2.2uF" H 4756 4465 40  0000 L CNN
F 2 "SM0402" H 4788 4400 30  0001 C CNN
F 3 "~" H 4750 4550 60  0000 C CNN
F 4 "X5R, 6.3V, 10%" H 4750 4550 60  0001 C CNN "Desc"
F 5 "TDK" H 4750 4550 60  0001 C CNN "Mfg"
F 6 "C1005X5R0J225K050BC" H 4750 4550 60  0001 C CNN "Mfg PN"
F 7 "Farnell" H 4750 4550 60  0001 C CNN "Supplier"
F 8 "2346873" H 4750 4550 60  0001 C CNN "Supplier PN"
	1    4750 4550
	1    0    0    -1  
$EndComp
Connection ~ 4750 4350
$Comp
L GND #PWR023
U 1 1
P 4750 4850
F 0 "#PWR023" H 4750 4850 30  0001 C CNN
F 1 "GND" H 4750 4780 30  0001 C CNN
F 2 "" H 4750 4850 60  0000 C CNN
F 3 "" H 4750 4850 60  0000 C CNN
	1    4750 4850
	1    0    0    -1  
$EndComp
Wire Wire Line
	4750 4750 4750 4850
Text Notes 9200 1750 0    60   ~ 0
0.675 V
Text Notes 9150 3450 0    60   ~ 0
0.675 V
Text Notes 9050 6050 0    60   ~ 0
0.8 V
Text Notes 8400 4250 0    60   ~ 0
0.675 V
$Comp
L C C110
U 1 1
P 7500 6600
F 0 "C110" H 7500 6700 40  0000 L CNN
F 1 "0.1uF" H 7506 6515 40  0000 L CNN
F 2 "SM0201" H 7538 6450 30  0001 C CNN
F 3 "~" H 7500 6600 60  0000 C CNN
F 4 "TDK" H 7500 6600 60  0001 C CNN "Mfg"
F 5 "C0603X5R0J104K030BC" H 7500 6600 60  0001 C CNN "Mfg PN"
F 6 "X5R, 10%, 6.3V" H 7500 6600 60  0001 C CNN "Desc"
F 7 "Farnell" H 7500 6600 60  0001 C CNN "Supplier"
F 8 "1844078" H 7500 6600 60  0001 C CNN "Supplier PN"
	1    7500 6600
	1    0    0    -1  
$EndComp
$Comp
L GND #PWR024
U 1 1
P 7500 6900
F 0 "#PWR024" H 7500 6900 30  0001 C CNN
F 1 "GND" H 7500 6830 30  0001 C CNN
F 2 "" H 7500 6900 60  0000 C CNN
F 3 "" H 7500 6900 60  0000 C CNN
	1    7500 6900
	1    0    0    -1  
$EndComp
Wire Wire Line
	7500 6800 7500 6900
Wire Wire Line
	7200 6850 7050 6850
Wire Wire Line
	7200 6300 7200 6850
Wire Wire Line
	7200 6300 7650 6300
Wire Wire Line
	7650 6300 7650 4850
Connection ~ 7650 4850
Wire Wire Line
	7500 6300 7500 6400
Connection ~ 7500 6300
$Comp
L PWR_FLAG #FLG025
U 1 1
P 10150 1000
F 0 "#FLG025" H 10150 1095 30  0001 C CNN
F 1 "PWR_FLAG" H 10150 1180 30  0000 C CNN
F 2 "" H 10150 1000 60  0000 C CNN
F 3 "" H 10150 1000 60  0000 C CNN
	1    10150 1000
	1    0    0    -1  
$EndComp
Wire Wire Line
	10150 1000 10150 1150
Connection ~ 10150 1150
$Comp
L PWR_FLAG #FLG026
U 1 1
P 10200 2600
F 0 "#FLG026" H 10200 2695 30  0001 C CNN
F 1 "PWR_FLAG" H 10200 2780 30  0000 C CNN
F 2 "" H 10200 2600 60  0000 C CNN
F 3 "" H 10200 2600 60  0000 C CNN
	1    10200 2600
	1    0    0    -1  
$EndComp
Wire Wire Line
	10200 2600 10200 2850
Connection ~ 10200 2850
$Comp
L PWR_FLAG #FLG027
U 1 1
P 10250 4150
F 0 "#FLG027" H 10250 4245 30  0001 C CNN
F 1 "PWR_FLAG" H 10250 4330 30  0000 C CNN
F 2 "" H 10250 4150 60  0000 C CNN
F 3 "" H 10250 4150 60  0000 C CNN
	1    10250 4150
	1    0    0    -1  
$EndComp
Wire Wire Line
	9750 3650 9750 4150
Wire Wire Line
	9750 4150 10250 4150
Connection ~ 9750 3650
Wire Wire Line
	8650 3250 8650 2850
NoConn ~ 5050 3050
NoConn ~ 5050 3250
Text Notes 4150 3150 0    60   ~ 0
LDO2 unused.
NoConn ~ 5050 7250
$Comp
L NCP1529 U3
U 1 1
P 6900 9400
F 0 "U3" H 6900 9450 60  0000 C CNN
F 1 "NCP1529" H 6910 9350 60  0000 C CNN
F 2 "NCP1529" H 6900 9450 60  0001 C CNN
F 3 "" H 6900 9450 60  0000 C CNN
F 4 "On semiconductor" H 6900 9400 60  0001 C CNN "Mfg"
F 5 "NCP1529MUTBG" H 6900 9400 60  0001 C CNN "Mfg PN"
F 6 "-" H 6900 9400 60  0001 C CNN "Desc"
F 7 "Farnell" H 6900 9400 60  0001 C CNN "Supplier"
F 8 "2382344" H 6900 9400 60  0001 C CNN "Supplier PN"
	1    6900 9400
	1    0    0    -1  
$EndComp
$Comp
L GND #PWR028
U 1 1
P 6650 10600
F 0 "#PWR028" H 6650 10600 30  0001 C CNN
F 1 "GND" H 6650 10530 30  0001 C CNN
F 2 "" H 6650 10600 60  0000 C CNN
F 3 "" H 6650 10600 60  0000 C CNN
	1    6650 10600
	1    0    0    -1  
$EndComp
$Comp
L GND #PWR029
U 1 1
P 6900 10600
F 0 "#PWR029" H 6900 10600 30  0001 C CNN
F 1 "GND" H 6900 10530 30  0001 C CNN
F 2 "" H 6900 10600 60  0000 C CNN
F 3 "" H 6900 10600 60  0000 C CNN
	1    6900 10600
	1    0    0    -1  
$EndComp
$Comp
L GND #PWR030
U 1 1
P 7150 10600
F 0 "#PWR030" H 7150 10600 30  0001 C CNN
F 1 "GND" H 7150 10530 30  0001 C CNN
F 2 "" H 7150 10600 60  0000 C CNN
F 3 "" H 7150 10600 60  0000 C CNN
	1    7150 10600
	1    0    0    -1  
$EndComp
Wire Wire Line
	6650 10400 6650 10600
Wire Wire Line
	6900 10400 6900 10600
Wire Wire Line
	7150 10400 7150 10600
Wire Wire Line
	5250 9000 6150 9000
Text Label 5350 9000 0    60   ~ 0
5V_MAIN
Wire Wire Line
	5250 9800 6150 9800
Text Label 5350 9800 0    60   ~ 0
ENABLE_DDR_1V5
Wire Wire Line
	7650 9000 7850 9000
Wire Wire Line
	8450 9000 11000 9000
Wire Wire Line
	9250 9000 9250 9100
Wire Wire Line
	9250 9600 9250 10000
Wire Wire Line
	7650 9800 9250 9800
Connection ~ 9250 9800
$Comp
L GND #PWR031
U 1 1
P 9250 10600
F 0 "#PWR031" H 9250 10600 30  0001 C CNN
F 1 "GND" H 9250 10530 30  0001 C CNN
F 2 "" H 9250 10600 60  0000 C CNN
F 3 "" H 9250 10600 60  0000 C CNN
	1    9250 10600
	1    0    0    -1  
$EndComp
Wire Wire Line
	9250 10500 9250 10600
Wire Wire Line
	8750 9000 8750 9100
Connection ~ 8750 9000
Wire Wire Line
	8750 9500 8750 9800
Wire Wire Line
	9650 9000 9650 9150
Connection ~ 9250 9000
Connection ~ 8750 9800
$Comp
L GND #PWR032
U 1 1
P 9650 9800
F 0 "#PWR032" H 9650 9800 30  0001 C CNN
F 1 "GND" H 9650 9730 30  0001 C CNN
F 2 "" H 9650 9800 60  0000 C CNN
F 3 "" H 9650 9800 60  0000 C CNN
	1    9650 9800
	1    0    0    -1  
$EndComp
Wire Wire Line
	9650 9550 9650 9800
Text GLabel 11000 9000 2    60   Output ~ 0
PMIC_DDR_1V5
Connection ~ 9650 9000
$Comp
L PWR_FLAG #FLG033
U 1 1
P 9850 8800
F 0 "#FLG033" H 9850 8895 30  0001 C CNN
F 1 "PWR_FLAG" H 9850 8980 30  0000 C CNN
F 2 "" H 9850 8800 60  0000 C CNN
F 3 "" H 9850 8800 60  0000 C CNN
	1    9850 8800
	1    0    0    -1  
$EndComp
Wire Wire Line
	9850 8800 9850 9000
Connection ~ 9850 9000
Text Notes 8900 9800 0    60   ~ 0
0.6 V
Text Notes 7900 9800 0    60   ~ 0
PMIC_DDR_FB
$Comp
L R R2
U 1 1
P 9250 10250
F 0 "R2" V 9330 10250 40  0000 C CNN
F 1 "340k" V 9257 10251 40  0000 C CNN
F 2 "SM0201" V 9180 10250 30  0001 C CNN
F 3 "~" H 9250 10250 30  0000 C CNN
F 4 "Vishay Draloric" V 9250 10250 60  0001 C CNN "Mfg"
F 5 "CRCW0201340KFNED" V 9250 10250 60  0001 C CNN "Mfg PN"
F 6 "1%, 50mW" V 9250 10250 60  0001 C CNN "Desc"
F 7 "Farnell" V 9250 10250 60  0001 C CNN "Supplier"
F 8 "2140385" V 9250 10250 60  0001 C CNN "Supplier PN"
	1    9250 10250
	-1   0    0    1   
$EndComp
$Comp
L R R1
U 1 1
P 9250 9350
F 0 "R1" V 9330 9350 40  0000 C CNN
F 1 "511k" V 9257 9351 40  0000 C CNN
F 2 "SM0201" V 9180 9350 30  0001 C CNN
F 3 "~" H 9250 9350 30  0000 C CNN
F 4 "Vishay Draloric" V 9250 9350 60  0001 C CNN "Mfg"
F 5 "CRCW0201511KFNED" V 9250 9350 60  0001 C CNN "Mfg PN"
F 6 "1%, 50mW" V 9250 9350 60  0001 C CNN "Desc"
F 7 "Farnell" V 9250 9350 60  0001 C CNN "Supplier"
F 8 "2140409" V 9250 9350 60  0001 C CNN "Supplier PN"
	1    9250 9350
	-1   0    0    1   
$EndComp
$Comp
L C C78
U 1 1
P 9650 9350
F 0 "C78" H 9650 9450 40  0000 L CNN
F 1 "10uF" H 9656 9265 40  0000 L CNN
F 2 "SM0603" H 9688 9200 30  0001 C CNN
F 3 "~" H 9650 9350 60  0000 C CNN
F 4 "TDK" H 9650 9350 60  0001 C CNN "Mfg"
F 5 "C1608X5R1A106K080AC" H 9650 9350 60  0001 C CNN "Mfg PN"
F 6 "X5R, 10V, 10%" H 9650 9350 60  0001 C CNN "Desc"
F 7 "Farnell" H 9650 9350 60  0001 C CNN "Supplier"
F 8 "2211164" H 9650 9350 60  0001 C CNN "Supplier PN"
	1    9650 9350
	1    0    0    -1  
$EndComp
$Comp
L C C77
U 1 1
P 8750 9300
F 0 "C77" H 8750 9400 40  0000 L CNN
F 1 "18pF" H 8756 9215 40  0000 L CNN
F 2 "SM0201" H 8788 9150 30  0001 C CNN
F 3 "~" H 8750 9300 60  0000 C CNN
F 4 "TDK" H 8750 9300 60  0001 C CNN "Mfg"
F 5 "C0603C0G1H180J030BA" H 8750 9300 60  0001 C CNN "Mfg PN"
F 6 "C0G/NP0, 5%, 50V" H 8750 9300 60  0001 C CNN "Desc"
F 7 "Farnell" H 8750 9300 60  0001 C CNN "Supplier"
F 8 "1844505" H 8750 9300 60  0001 C CNN "Supplier PN"
	1    8750 9300
	1    0    0    -1  
$EndComp
$Comp
L C C1
U 1 1
P 6000 9300
F 0 "C1" H 6000 9400 40  0000 L CNN
F 1 "4.7uF" H 6006 9215 40  0000 L CNN
F 2 "SM0603" H 6038 9150 30  0001 C CNN
F 3 "~" H 6000 9300 60  0000 C CNN
F 4 "TDK" H 6000 9300 60  0001 C CNN "Mfg"
F 5 "CGB3B1X5R1A475K055AC" H 6000 9300 60  0001 C CNN "Mfg PN"
F 6 "X5R, 10V, 10%" H 6000 9300 60  0001 C CNN "Desc"
F 7 "Farnell" H 6000 9300 60  0001 C CNN "Supplier"
F 8 "2394235" H 6000 9300 60  0001 C CNN "Supplier PN"
	1    6000 9300
	1    0    0    -1  
$EndComp
$Comp
L GND #PWR034
U 1 1
P 6000 9600
F 0 "#PWR034" H 6000 9600 30  0001 C CNN
F 1 "GND" H 6000 9530 30  0001 C CNN
F 2 "" H 6000 9600 60  0000 C CNN
F 3 "" H 6000 9600 60  0000 C CNN
	1    6000 9600
	1    0    0    -1  
$EndComp
Wire Wire Line
	6000 9000 6000 9100
Connection ~ 6000 9000
Wire Wire Line
	6000 9500 6000 9600
Text Label 10300 9000 0    60   ~ 0
DDR_1V5
$Comp
L INDUCTOR L4
U 1 1
P 8950 2850
F 0 "L4" V 8900 2850 40  0000 C CNN
F 1 "2.2uH" V 9050 2850 40  0000 C CNN
F 2 "VLS252012ET" H 8950 2850 60  0001 C CNN
F 3 "~" H 8950 2850 60  0000 C CNN
F 4 "TDK" V 8950 2850 60  0001 C CNN "Mfg"
F 5 "VLS252012ET-2R2M" V 8950 2850 60  0001 C CNN "Mfg PN"
F 6 "20%, 1.75A, 0.154 Ohm" V 8950 2850 60  0001 C CNN "Desc"
F 7 "Farnell" V 8950 2850 60  0001 C CNN "Supplier"
F 8 "2364646" V 8950 2850 60  0001 C CNN "Supplier PN"
	1    8950 2850
	0    -1   -1   0   
$EndComp
$Comp
L INDUCTOR L2
U 1 1
P 8450 3650
F 0 "L2" V 8400 3650 40  0000 C CNN
F 1 "2.2uH" V 8550 3650 40  0000 C CNN
F 2 "VLS252012ET" H 8450 3650 60  0001 C CNN
F 3 "~" H 8450 3650 60  0000 C CNN
F 4 "TDK" V 8450 3650 60  0001 C CNN "Mfg"
F 5 "VLS252012ET-2R2M" V 8450 3650 60  0001 C CNN "Mfg PN"
F 6 "20%, 1.75A, 0.154 Ohm" V 8450 3650 60  0001 C CNN "Desc"
F 7 "Farnell" V 8450 3650 60  0001 C CNN "Supplier"
F 8 "2364646" V 8450 3650 60  0001 C CNN "Supplier PN"
	1    8450 3650
	0    -1   -1   0   
$EndComp
$Comp
L INDUCTOR L6
U 1 1
P 8150 9000
F 0 "L6" V 8100 9000 40  0000 C CNN
F 1 "2.2uH" V 8250 9000 40  0000 C CNN
F 2 "VLS252012ET" H 8150 9000 60  0001 C CNN
F 3 "~" H 8150 9000 60  0000 C CNN
F 4 "TDK" V 8150 9000 60  0001 C CNN "Mfg"
F 5 "VLS252012ET-2R2M" V 8150 9000 60  0001 C CNN "Mfg PN"
F 6 "20%, 1.75A, 0.154 Ohm" V 8150 9000 60  0001 C CNN "Desc"
F 7 "Farnell" V 8150 9000 60  0001 C CNN "Supplier"
F 8 "2364646" V 8150 9000 60  0001 C CNN "Supplier PN"
	1    8150 9000
	0    -1   -1   0   
$EndComp
$Comp
L INDUCTOR L1
U 1 1
P 7250 5350
F 0 "L1" V 7200 5350 40  0000 C CNN
F 1 "3.3uH" V 7350 5350 40  0000 C CNN
F 2 "VLS252012ET" H 7250 5350 60  0001 C CNN
F 3 "~" H 7250 5350 60  0000 C CNN
F 4 "TDK" V 7250 5350 60  0001 C CNN "Mfg"
F 5 "VLS252012ET-3R3M" V 7250 5350 60  0001 C CNN "Mfg PN"
F 6 "20%, 1.4A, 0.272 Ohm" V 7250 5350 60  0001 C CNN "Desc"
F 7 "Farnell" V 7250 5350 60  0001 C CNN "Supplier"
F 8 "2364647" V 7250 5350 60  0001 C CNN "Supplier PN"
	1    7250 5350
	1    0    0    -1  
$EndComp
Wire Wire Line
	4850 4050 4850 4150
$EndSCHEMATC
